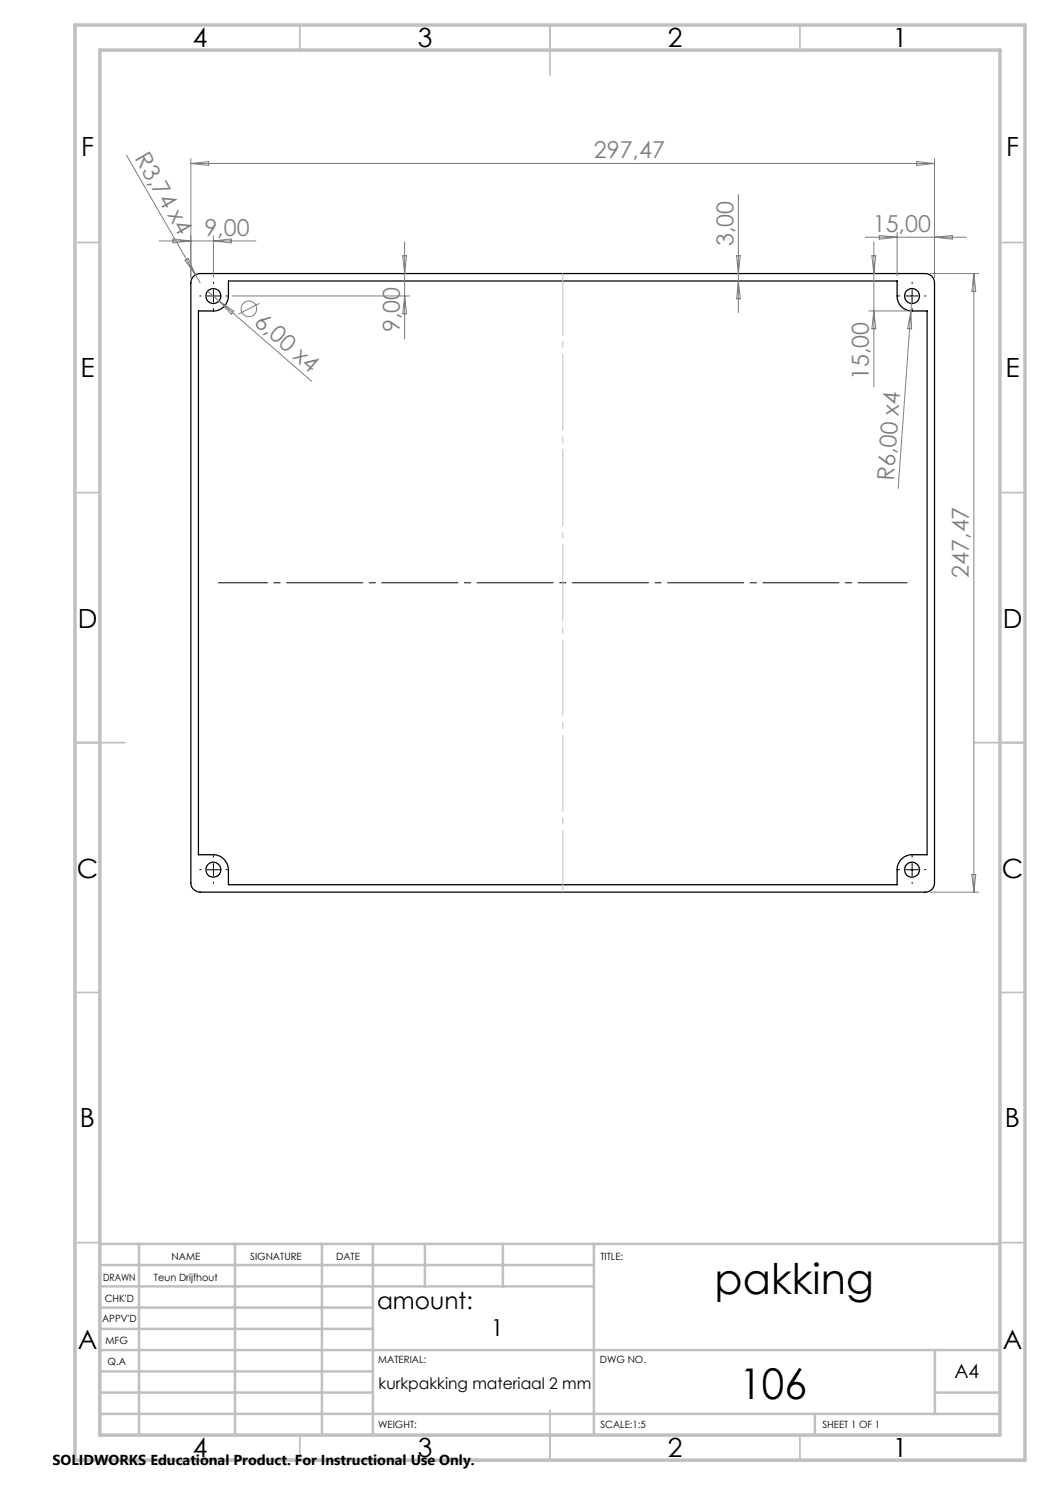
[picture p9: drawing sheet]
<svg xmlns="http://www.w3.org/2000/svg" width="210mm" height="297mm" viewBox="0 0 210 297" stroke-linecap="round" stroke-linejoin="round" font-family="sans-serif">
<g fill="none" stroke="#000" stroke-width=".25">
<path d="M38.7 55.2l.6-.3 .7-.2h145a1.81 1.81 0 0 1 1.9 1.9v120a1.81 1.81 0 0 1-1.9 1.8h-145a1.87 1.87 0 0 1-1.8-1.8v-120l.1-.7zM45.7 56.2h133.7v3a2.9 2.9 0 0 0 3 3h3v108.8h-3a2.95 2.95 0 0 0-3 3v2.9h-133.7v-2.9a3 3 0 0 0-3-3h-3v-108.8h3a2.95 2.95 0 0 0 3-3z"/>
<circle cx="42.7" cy="59.2" r="1.5"/>
<circle cx="182.4" cy="59.2" r="1.5"/>
<circle cx="42.7" cy="174" r="1.51"/>
<circle cx="182.4" cy="174" r="1.51"/>
</g>
<g fill="none" stroke="#808080" stroke-width=".2">
<path d="M25.3 31l13.8 24M38.2 31.7v23.9M38.2 32.7h148.7M38.2 32.7l3.5-.4v.8zM147.7 38.9v23.6M183.3 32.3l3.6 .4-3.6 .4zM186.9 31.7v23.9M31.8 48.2h19.4M34.6 47.8l3.6 .4-3.6 .4zM37 52.1l.6-.4 1.5 3.3zM39.1 55l.9 1.6M41.5 58.2l2.3 2"/>
<path d="M42.7 47.2v8.3M42.7 48.2l3.5-.4v.8zM46.4 59.2h35.5M80.5 51.1h.8l-.4 3.6zM80.9 48.4v19.4M80.9 59.2l.4 3.6h-.8zM147.3 51.1h.8l-.4 3.6zM147.7 56.2l.4 3.6h-.8zM173.1 47.4h20.2M174.4 51.1h.8l-.4 3.6zM174.8 48.4v29M175.9 47.1l3.5 .3-3.5 .4z"/>
<path d="M179.4 46.5v8.7M182.4 59.2l-.2 3M186.1 54.7h9.7M186.9 47.4l3.6-.3v.7zM194.8 54.7v123.7M194.8 54.7l.4 3.6h-.8zM43.8 60.2l18.6 16.1M43.8 60.2l2.9 2-.5 .6zM51.9 60.7l-4.2 2.2M173.7 62.2h7.7M174.8 62.2l.4 3.6h-.8zM182.2 62.2l-2.6 35.5"/>
<path d="M182.2 62.2l.1 3.6-.8-.1zM186.1 178.4h9.7M194.4 174.9h.8l-.4 3.5z"/>
<circle cx="49.8" cy="61.8" r="1.56"/>
</g>
<path d="M43.7 116.6h137.7" fill="none" stroke="#000" stroke-width=".2" stroke-dasharray="15.2 1.3 1.3 1.3" stroke-dashoffset="5.4"/>
<g fill="none" stroke="#000" stroke-width=".2" stroke-dasharray="15.2 1.3 1.3 1.3">
<path d="M40.2 59.2h-.3M42.7 56.7v-.3M45.2 59.2h.2M179.9 59.2h-.2M182.4 56.7v-.3M184.9 59.2h.3M42.7 61.7v.2M182.4 61.7v.2M40.2 173.9h-.3M42.7 171.4v-.2M42.7 176.4v.3M45.2 173.9h.2"/>
<path d="M179.9 173.9h-.2M182.4 171.4v-.2M182.4 176.4v.3M184.9 173.9h.3"/>
</g>
<path d="M41.4 59.2h2.5M42.7 58v2.5M181.2 59.2h2.5M182.4 58v2.5M41.4 174h2.5M42.7 172.7v2.5M181.2 174h2.5M182.4 172.7v2.5" fill="none" stroke="#000" stroke-width=".2"/>
<path d="M112.6 54.7v123.7" fill="none" stroke="#c0c0c0" stroke-width=".2" stroke-dasharray="15.2 1.3 1.3 1.3" stroke-dashoffset="2.9"/>
<g fill="none" stroke="#c0c0c0" stroke-width=".35">
<path d="M60 5v5M110 5v10M160 5v5M15 48.5h5M200 48.5h5M15 98.5h5M200 98.5h5M15 148.5h10M195 148.5h10M15 198.5h5M200 198.5h5M15 248.5h5"/>
<path d="M200 248.5h5M60 287v5M110 282v10M160 287v5"/>
</g>
<g fill="none" stroke="#c0c0c0" stroke-width=".5">
<path d="M20 231.8v55.2M20 248.8h180M20 257.3h98.8M20 253h98.8M27.8 248.8v38.2M47 248.8v38.2M64.4 248.8v38.2M74.6 248.8v38.2M85 248.8v8.5M100.6 248.8v8.5M118.8 248.8v38.2M20 265.8h54.6"/>
<path d="M20 261.5h54.6M20 278.5h54.6M20 274.3h54.6M20 270h180M187 278.5h13M187 270v12.8M20 282.8h180M163 282.8v4.2"/>
</g>
<path d="M15 5h190v287h-190zM20 10h180v277h-180z" fill="none" stroke="#c0c0c0" stroke-width=".7"/>
<g font-size="8.5">
<text x="142.9" y="258.8">pakking</text>
<text x="147.9" y="279.7">106</text>
</g>
<g font-size="5.3">
<text x="38.5" y="9.5">4</text>
<text x="83.5" y="9.5">3</text>
<text x="133.6" y="9.5">2</text>
<text x="178.6" y="9.5">1</text>
<text x="16.2" y="31.2">F</text>
<text x="201.2" y="31.2">F</text>
<text x="16.1" y="75.5">E</text>
<text x="201.1" y="75.5">E</text>
<text x="15.5" y="125.5">D</text>
<text x="200.5" y="125.5">D</text>
<text x="15.4" y="175.5">C</text>
<text x="200.4" y="175.5">C</text>
<text x="16" y="225.5">B</text>
<text x="201" y="225.5">B</text>
<text x="15.5" y="269.7">A</text>
<text x="200.5" y="269.7">A</text>
<text x="38.5" y="291.5">4</text>
<text x="83.5" y="291.5">3</text>
<text x="133.6" y="291.5">2</text>
<text x="178.6" y="291.5">1</text>
</g>
<g font-size="4.7" fill="#808080">
<text x="26.8" y="31.7" transform="rotate(60 26.8 31.7)">R3,74 x4</text>
<text x="118.8" y="31.7">297,47</text>
<text x="40.9" y="47.1">9,00</text>
<text x="174.6" y="46.4">15,00</text>
<text x="146.7" y="49.2" transform="rotate(-90 146.7 49.2)">3,00</text>
<text x="50.6" y="64.7" transform="rotate(41 50.6 64.7)">6,00 x4</text>
<text x="79.9" y="66.5" transform="rotate(-90 79.9 66.5)">9,00</text>
<text x="173.8" y="76.1" transform="rotate(-90 173.8 76.1)">15,00</text>
<text x="178.7" y="96.3" transform="rotate(-86 178.7 96.3)">R6,00 x4</text>
<text x="193.8" y="115.5" transform="rotate(-90 193.8 115.5)">247,47</text>
</g>
<g font-size="4.7">
<text x="75.4" y="261.7">amount:</text>
<text x="98.2" y="267.1">1</text>
</g>
<text font-size="3.9" x="190.9" y="275.5">A4</text>
<text font-size="3.2" x="75.7" y="277.9">kurkpakking materiaal 2 mm</text>
<text font-size="2.9" x="10.5" y="292.9">SOLIDWORKS Educational Product. For Instructional Use Only.</text>
<g font-size="2">
<text x="34.3" y="252">NAME</text>
<text x="50" y="251.9">SIGNATURE</text>
<text x="67.2" y="251.9">DATE</text>
<text x="120.1" y="251.9">TITLE:</text>
<text x="20.6" y="256.1">DRAWN</text>
<text x="30.8" y="256.1">Teun Drijfhout</text>
<text x="20.9" y="260.3">CHK'D</text>
<text x="20.4" y="264.4">APPV'D</text>
<text x="21.1" y="268.8">MFG</text>
<text x="21.5" y="273">Q.A</text>
<text x="75.6" y="272.5">MATERIAL:</text>
<text x="120" y="272.5">DWG NO.</text>
<text x="75.6" y="285.5">WEIGHT:</text>
<text x="120.1" y="285.6">SCALE:1:5</text>
<text x="164.5" y="285.6">SHEET 1 OF 1</text>
</g>
</svg>
